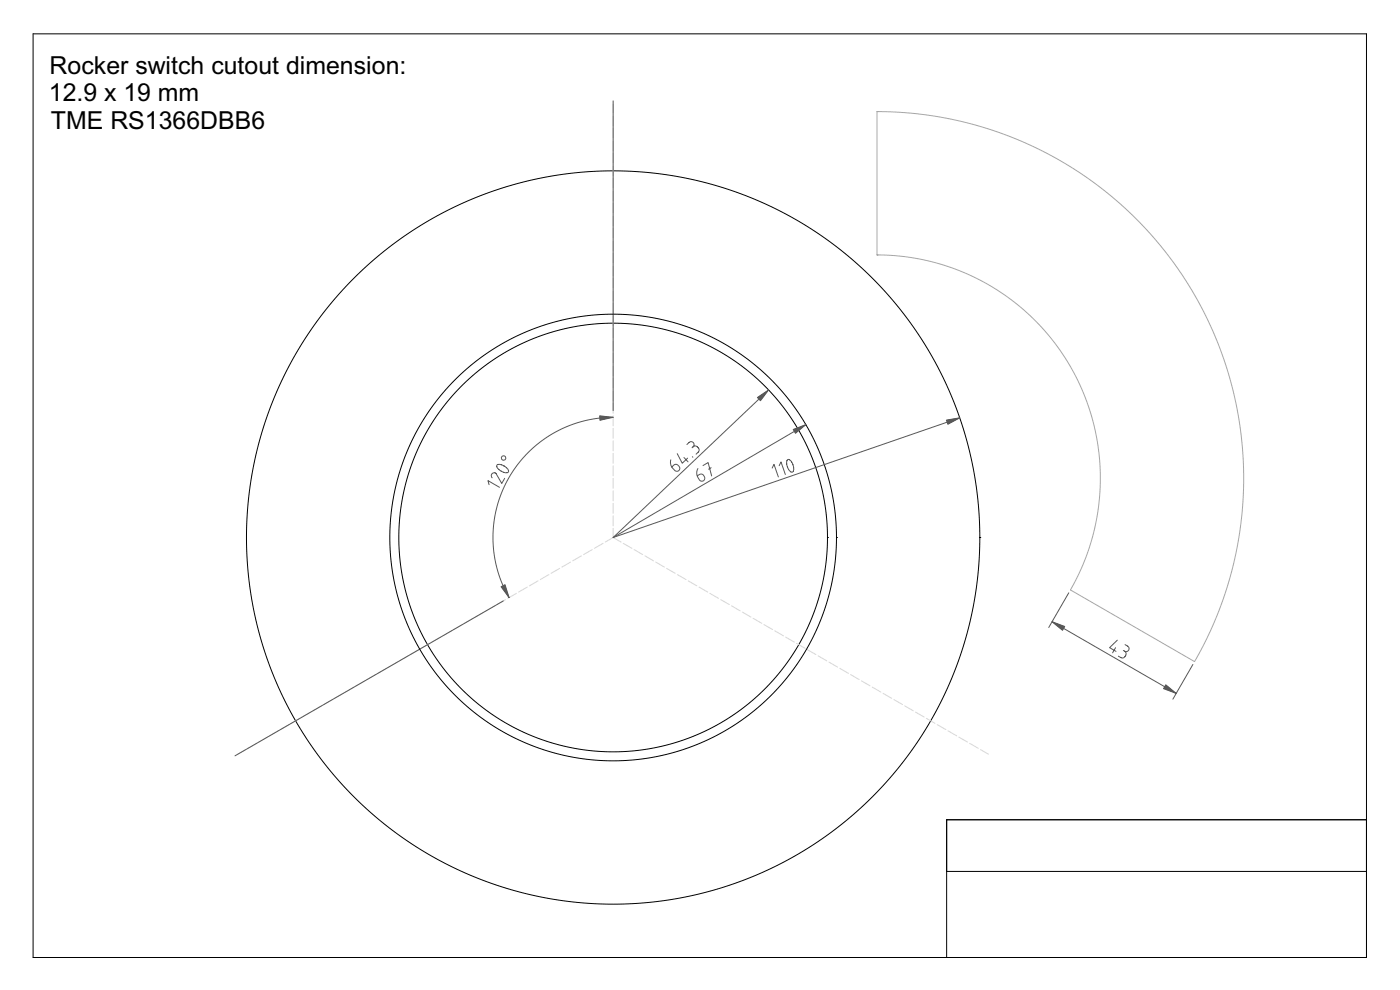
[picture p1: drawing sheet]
<svg xmlns="http://www.w3.org/2000/svg" width="420mm" height="297mm" viewBox="0 0 420 297" stroke-linecap="round" stroke-linejoin="round" font-family="sans-serif">
<g fill="none" stroke="#000" stroke-width=".3">
<path d="M248.3 161.3h.1M294.1 161.3h.1"/>
<circle cx="184" cy="161.3" r="64.3"/>
<circle cx="184" cy="161.3" r="110"/>
</g>
<g fill="none" stroke="#d7d7d7" stroke-width=".3">
<path d="M184 31.3v2.7M184 34.8v3M184 38.5v3M184 42.3v3M184 46v3M184 49.8v3M184 53.5v3M184 57.3v3M184 61v3M184 64.8v3M184 68.5v3M184 72.3v3"/>
<path d="M184 76v3M184 79.8v3M184 83.5v3M184 87.3v3M184 91v3M184 94.8v3M184 98.5v3M184 102.3v3M184 106v3M184 109.8v3M184 113.5v3M184 117.3v3"/>
<path d="M184 121v3M184 124.8v3M184 128.5v3M184 132.3v3M184 136v3M184 139.8v3M184 143.5v3M184 147.3v3M184 151v3M184 154.8v3M184 158.5v2.8M151.7 179.9l-2.6 1.5"/>
<path d="M155 178l-2.6 1.5M158.2 176.2l-2.6 1.5M161.5 174.3l-2.6 1.5M164.7 172.4l-2.6 1.5M168 170.5l-2.6 1.5M171.2 168.7l-2.6 1.5M174.5 166.8l-2.6 1.5M177.7 164.9l-2.6 1.5M181 163l-2.6 1.5M184 161.3l-2.4 1.3M184 161.3l2.4 1.3M187 163l2.6 1.5"/>
<path d="M190.3 164.9l2.6 1.5M193.5 166.8l2.6 1.5M196.8 168.7l2.6 1.5M200 170.5l2.6 1.5M203.3 172.4l2.6 1.5M206.5 174.3l2.6 1.5M209.8 176.2l2.6 1.5M213 178l2.6 1.5M216.3 179.9l2.6 1.5M119.3 198.7l-2.6 1.5M122.5 196.8l-2.6 1.5M125.8 194.9l-2.6 1.5"/>
<path d="M129 193l-2.6 1.5M132.2 191.2l-2.6 1.5M135.5 189.3l-2.6 1.5M138.7 187.4l-2.6 1.5M142 185.5l-2.6 1.5M145.2 183.7l-2.6 1.5M148.5 181.8l-2.6 1.5M219.5 181.8l2.6 1.5M222.8 183.7l2.6 1.5M226 185.5l2.6 1.5M229.3 187.4l2.6 1.5M232.5 189.3l2.6 1.5"/>
<path d="M235.8 191.2l2.6 1.5M239 193l2.6 1.5M242.3 194.9l2.6 1.5M245.5 196.8l2.6 1.5M248.8 198.7l2.6 1.5M83.5 219.3l-2.6 1.5M86.8 217.4l-2.6 1.5M90 215.5l-2.6 1.5M93.3 213.7l-2.6 1.5M96.5 211.8l-2.6 1.5M99.8 209.9l-2.6 1.5M103 208l-2.6 1.5"/>
<path d="M106.3 206.2l-2.6 1.5M109.5 204.3l-2.6 1.5M112.8 202.4l-2.6 1.5M116 200.5l-2.6 1.5M252 200.5l2.6 1.5M255.3 202.4l2.6 1.5M258.5 204.3l2.6 1.5M261.8 206.2l2.6 1.5M265 208l2.6 1.5M268.3 209.9l2.6 1.5M271.5 211.8l2.6 1.5M274.8 213.7l2.6 1.5"/>
<path d="M278 215.5l2.6 1.5M281.3 217.4l2.6 1.5M284.5 219.3l2.6 1.5M73.8 224.9l-2.4 1.4M77 223l-2.6 1.5M80.3 221.2l-2.6 1.5M287.8 221.2l2.6 1.5M291 223l2.6 1.5M294.3 224.9l2.3 1.4"/>
</g>
<path d="M230.7 117l-46.7 44.3" fill="none" stroke="#575757" stroke-width=".3"/>
<path d="M227.3 119.3l3.4-2.3-2.5 3.2z" fill="#575757"/>
<path d="M227.3 119.3l3.4-2.3-2.5 3.2z" fill="#575757" stroke="#575757" stroke-width=".3"/>
<path d="M184 30.3v92.9M184 125.2l-4.8 .3-4.5 .9-4.5 1.6-4.2 2-3.9 2.6-3.6 3.2-3.1 3.5-2.6 3.9-2.1 4.3-1.5 4.4-1 4.7-.3 4.7 .3 4.6 1 4.7 1.5 4.4 2.1 4.3M201.3 138a2.88 2.88 0 0 0 1.8 3.4 1.07 1.07 0 0 0 .8-1.5 1.07 1.07 0 0 0-1.7-.3l-.6 .5M203.2 136.1l1.5 2.9 1.7-1.5M205.3 137.3l1.2 1.3M206.2 133.4l.6-.6a.89 .89 0 0 1 1.3 0 .89 .89 0 0 1-.1 1.2M207.8 137l.1 .2M208 134a1.13 1.13 0 0 1 1.4 .2 1.13 1.13 0 0 1 .2 1.5l-.7 .6M208 134l-.3 .4M152.8 179.3h.1M151 180.3l-80.5 46.5" fill="none" stroke="#575757" stroke-width=".3"/>
<path d="M180 124.8l4 .4-3.9 .9z" fill="#575757"/>
<path d="M180 124.8l4 .4-3.9 .9z" fill="#575757" stroke="#575757" stroke-width=".3"/>
<path d="M150.4 176l1.2-.6 1.2 3.9z" fill="#575757"/>
<path d="M150.4 176l1.2-.6 1.2 3.9z" fill="#575757" stroke="#575757" stroke-width=".3"/>
<g fill="none" stroke="#575757" stroke-width=".3">
<path d="M149.2 139.5l1-.1 1.4 .6 .8 .8 .2 .8-.4 .2h-.7l-1.4-.6-.9-.9-.1-.4zM241.8 127.4l-57.8 33.9M146.8 145.4l-.4-1.2 3.5 2M147.7 143.4a.87 .87 0 0 1-.1-1.3 .87 .87 0 0 1 1.3 0l1.7 3 .9-1.6"/>
<circle cx="151.1" cy="137.4" r=".67"/>
</g>
<path d="M263.2 33.5v43M321.3 177l37.2 21.5" fill="none" stroke="#a7a7a7" stroke-width=".3"/>
<g fill="none" stroke="#000" stroke-width=".3">
<path d="M9.9 10.2h400.2v277.1h-400.2zM251 161.3h.1M410.1 246h-126v41.3M284.1 261.5h126"/>
<circle cx="184" cy="161.3" r="67"/>
</g>
<path d="M238.1 128.9l3.7-1.5-3.1 2.6z" fill="#575757"/>
<path d="M238.1 128.9l3.7-1.5-3.1 2.6z" fill="#575757" stroke="#575757" stroke-width=".3"/>
<path d="M211 139.7l1.5-.9 1.1 4M288 125.4l-104 35.9M209.4 140.6a2.88 2.88 0 0 0 1 3.8 1.07 1.07 0 0 0 1.1-1.3 1.07 1.07 0 0 0-1.5-.8l-.8 .5M213.4 140.3l-.8 .5" fill="none" stroke="#575757" stroke-width=".3"/>
<path d="M263.2 76.5l8.9 .6 8.5 1.7 8.1 2.7 8 4 7.4 4.9 6.5 5.7 5.9 6.7 4.8 7.2 3.8 7.7 2.8 8.5 1.8 8.7 .5 8.6-.5 8.6-1.8 8.7-2.8 8.4-3.8 7.8M263.2 76.5h.1" fill="none" stroke="#a7a7a7" stroke-width=".3"/>
<path d="M284 126l4-.6-3.5 1.9z" fill="#575757"/>
<path d="M284 126l4-.6-3.5 1.9z" fill="#575757" stroke="#575757" stroke-width=".3"/>
<path d="M233.8 139.7l.6-1.1 1.3 3.8M236.3 137.9h.5l.4 .2 .7 1.1 .3 1.5-.1 .6-.3 .4-.7-.3-.7-1.1-.3-1.5zM231.7 140.5l.6-1.2 1.3 3.8M320.7 177.9l-6 10.4M315.7 186.5l37.3 21.5M358 199.4l-6 10.4" fill="none" stroke="#575757" stroke-width=".3"/>
<path d="M263.2 33.5l6.9 .2 7.3 .7 7.2 1.2 7.1 1.6 7 2.2 6.4 2.4 6.7 3 6.4 3.4 5.9 3.7 5.9 4.2 5.7 4.6 5.3 5 5 5.3 4.6 5.7 4.3 5.9 3.6 5.9 3.4 6.4 3 6.7 2.6 6.8 2 6.6 1.7 7.1 1.1 6.8 .7 7.3 .2 7.3-.2 7.3-.7 7.2-1.1 6.9-1.7 7.1-2.1 7-2.5 6.4-3 6.7-3.4 6.4M263.2 33.5h.1" fill="none" stroke="#a7a7a7" stroke-width=".3"/>
<path d="M315.7 186.5l3.8 1.5-.6 1.1z" fill="#575757"/>
<path d="M315.7 186.5l3.8 1.5-.6 1.1z" fill="#575757" stroke="#575757" stroke-width=".3"/>
<path d="M349.9 205.5l3.1 2.5-3.8-1.4z" fill="#575757"/>
<path d="M349.9 205.5l3.1 2.5-3.8-1.4z" fill="#575757" stroke="#575757" stroke-width=".3"/>
<path d="M334.8 194.3l-.9 1.6M335.3 192.1l-2.3 2.2 1.9 1.1M337.1 195.2l.4 .2M337.5 195.4a1.13 1.13 0 0 1 .3 1.4 1.13 1.13 0 0 1-1.4 .5l-.8-.4M337.6 193.4l.8 .5a.89 .89 0 0 1 .3 1.2 .89 .89 0 0 1-1.2 .3" fill="none" stroke="#575757" stroke-width=".3"/>
<g font-size="7.5">
<text x="14.9" y="22.2">Rocker switch cutout dimension:</text>
<text x="14.7" y="30.4">12.9 x 19 mm</text>
<text x="15.3" y="38.7">TME RS1366DBB6</text>
</g>
</svg>
